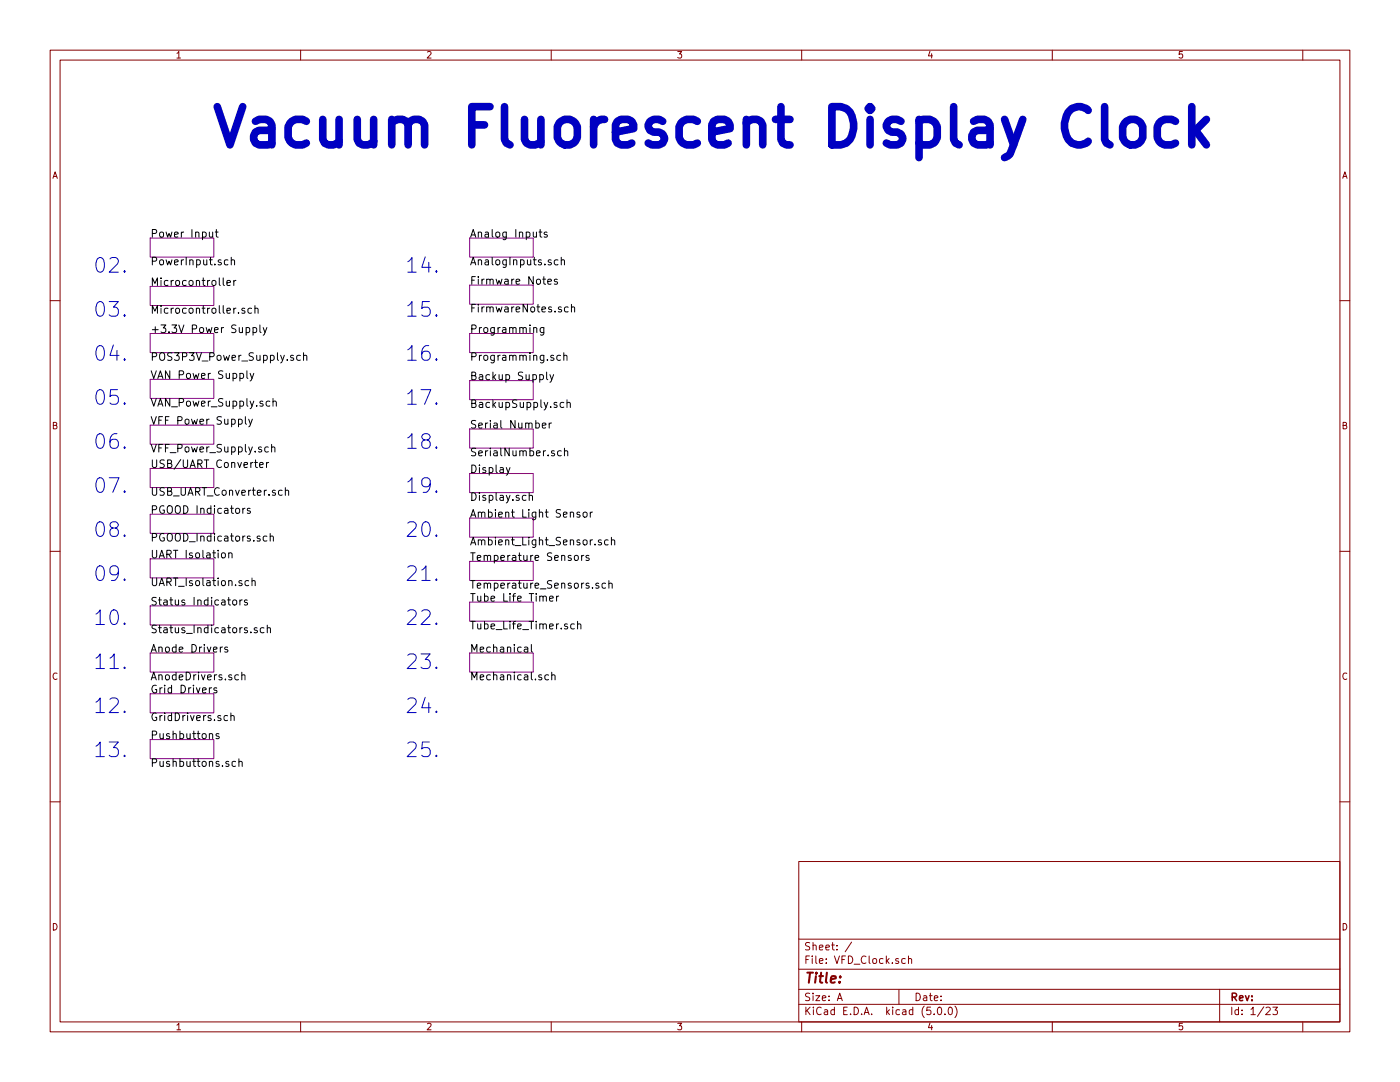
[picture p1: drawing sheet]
<svg xmlns="http://www.w3.org/2000/svg" width="279mm" height="216mm" viewBox="0 0 279 216" stroke-linecap="round" stroke-linejoin="round" font-family="sans-serif">
<g fill="none" stroke="#840000" stroke-width=".2">
<path d="M10 10h259.4v195.9h-259.4zM12 12h255.4v191.9h-255.4zM60 10v2M110 10v2M160 10v2M210 10v2M260 10v2M10 60h2M267.4 60h2M10 110h2M267.4 110h2M10 160h2"/>
<path d="M267.4 160h2M159.4 171.9h108v32h-108zM159.4 197.4h108M159.4 193.4h108M159.4 187.4h108M167.1 199.7l.5-1.5 .5 1.5M167.2 199.2h.8M170 188l-1.3 1.9M179.4 197.4v3M180.7 191.3h-.5l-.2 .2v.6l.2 .2 .5-.1M181.3 191.4l.2-.1h.4v1M181.3 190.8v1.5"/>
<path d="M243.4 197.4v6.5M60 203.9v2M110 203.9v2M159.4 200.4h108M160 203.9v2M186.4 202.3v.2M187.2 201.1l.3-.1a.86 .86 0 0 1 .1 1.5 .79 .79 0 0 1-.4-1.4zM188.6 202.3v.2M189.4 201.1l.3-.1a.94 .94 0 0 1 0 1.5 .82 .82 0 0 1-.3-1.4zM190.6 200.8a1.71 1.71 0 0 1 0 2.2M210 203.9v2M252.7 201.1l.5-.1 .3 .4-.9 1.1h.9"/>
<path d="M254 201h.9l-.4 .5 .4 .2v.6l-.2 .2-.7-.2M260 203.9v2"/>
</g>
<g fill="none" stroke="#840084" stroke-width=".2">
<path d="M30 47.5h12.7v3.8h-12.7zM30 57.2h12.7v3.8h-12.7zM93.7 47.5h12.7v3.8h-12.7zM93.7 56.9h12.7v3.8h-12.7zM30 66.5h12.7v3.9h-12.7zM30 75.7h12.7v3.8h-12.7zM93.7 66.5h12.7v3.9h-12.7zM93.7 75.9h12.7v3.9h-12.7zM30 84.8h12.7v3.8h-12.7zM30 93.5h12.7v3.8h-12.7zM93.7 85.6h12.7v3.8h-12.7zM93.7 94.5h12.7v3.8h-12.7z"/>
<path d="M30 102.6h12.7v3.8h-12.7zM30 111.5h12.7v3.8h-12.7zM93.7 103.4h12.7v3.8h-12.7zM93.7 112h12.7v3.8h-12.7zM30 120.9h12.7v3.8h-12.7zM30 130.3h12.7v3.8h-12.7zM30 138.4h12.7v3.8h-12.7zM93.7 120.1h12.7v3.9h-12.7zM93.7 130.3h12.7v3.8h-12.7zM30 147.6h12.7v3.8h-12.7z"/>
</g>
<g fill="none" stroke="#000" stroke-width=".2">
<path d="M41.8 46.3l.1 .9 .3 .1 .2-.1M42.4 46.3v1M43 46.3h.5M43.2 45.8v1.3l.3 .2M44.6 55.4v1.3l.2 .3M45.3 56.5l.7-.2-.1-.3h-.4l-.2 .2v.7h.6M45.5 51.9l-.4-.1-.3 .3 .1 .7h.6M46.2 52l.2-.2 .3 .1 .1 1M46.2 51.3v1.6M46.7 56v1M47.1 56l-.4 .2M107.6 46.3h.6"/>
<path d="M107.8 45.8v1.3l.4 .2M109.2 46.4l-.4-.1-.2 .2 .1 .2 .5 .2v.3h-.6M109.3 56.2l.8-.1-.1-.3-.4-.1-.3 .2 .1 .7h.6M111.2 55.8l-.4-.1-.2 .2 .1 .2 .5 .2v.3h-.6M111.4 51.9l-.5-.1-.3 .3 .2 .7h.6M112 52l.2-.2 .4 .1v1M112 51.3v1.6M48.8 61.6l-.3-.1-.2 .2v.2l.5 .2v.3h-.5M49.3 74v1.3l.2 .2M49.9 74.5l.4 1M50.2 61.6l-.4-.1-.3 .3 .1 .6h.6M50.5 65.4h.4l.3 .2-.1 .7h-.6"/>
<path d="M50.5 65.4v1.5M50.6 74.5l-.5 1.4-.2 .1M50.9 61.6l.2-.1 .3 .1 .1 .9M50.9 61v1.5M51.9 64.8v1.3l.2 .3M52.5 65.4l.4 1M53.3 65.4l-.5 1.3-.3 .2M54.5 79.5v1.6M59.9 71l-.4-.1-.3 .3 .2 .6h.5M60.6 71l.2-.1 .4 .1v.9M60.6 70.4v1.5M106.5 65.5l.2-.1h.4v1"/>
<path d="M108.5 65.4v1.2l-.3 .3-.3-.1M108.5 65.4h-.4l-.3 .2 .1 .7h.6M109.1 74.2v1.3l.2 .3M109.8 74.8l.3 1M110.5 74.8l-.5 1.3-.2 .2M111.9 71l-.5-.1-.3 .3 .2 .6h.6M112.5 71l.2-.1 .4 .1 .1 .9M112.5 70.4v1.5M113.2 79.8v1.5M113.4 61.3l-.4-.1-.4 .3 .2 .7h.6M114 61.4l.2-.2 .4 .1 .1 1M114 60.7v1.6"/>
<path d="M49 83.1v1.3l.2 .3M49.6 83.6l.4 1.1M50.4 83.6l-.5 1.4-.3 .2M50.8 92.3h.6M51 91.8v1.3l.4 .2M51.8 92.8l.7-.2v-.2l-.5-.1-.2 .2 .1 .7h.6M53.2 92.3v1M53.5 89.3l-.4-.1-.3 .3 .2 .6h.5M53.6 92.3l-.4 .3M53.8 80.1l-.4-.1-.3 .3 .2 .7h.5M54.2 89.3h.1a.37 .37 0 0 1 .6 .1v.8M54.2 88.7v1.5"/>
<path d="M54.5 80.2l.2-.2 .4 .1v1M56.3 97.9l-.4-.1-.3 .3 .1 .7h.6M56.9 97.9l.3-.1 .3 .1 .1 .9M56.9 97.3v1.5M101 93.3l.4 1M101.8 93.3l-.5 1.4-.3 .1M105.6 99l.1-.1a.37 .37 0 0 1 .6 .1v.8M105.6 98.3v1.5M108.2 84.9l.8-.1-.1-.3-.4-.1-.3 .2 .1 .7h.6M109.6 84.4v1M110.1 84.4l-.5 .3M112 90l-.4-.1-.3 .3 .1 .7h.6"/>
<path d="M112.5 80.4l-.4-.1-.3 .3 .1 .6h.6M112.6 90.1l.3-.2 .3 .1 .1 1M112.6 89.4v1.6M113.2 80.4l.2-.1 .3 .1 .1 .9M44.3 110.4l.4-.1 .3 .3v.4l-.3 .3h-.4l-.1-.3zM45.6 110.4l.2-.1 .4 .1 .1 .9M45.6 110.3v1M46.5 119.8l.2-.1 .5 .1v.6l-.1 .3h-.4l-.2-.1zM47.9 119.7v1M48.3 119.7l-.4 .3M48.5 101.4v1M48.9 101.4l-.4 .3"/>
<path d="M49.4 119.8l-.4-.1-.2 .2v.2l.6 .2v.4h-.6M49.6 115.9l-.4-.1-.3 .3 .1 .7h.6M49.9 101.5l-.3-.1-.2 .2v.3l.5 .1v.4h-.5M50.3 116l.2-.2 .4 .1v1M50.3 115.3v1.6M53.3 107h-.5l-.3 .2 .2 .7h.6M53.9 107.1l.2-.1h.4l.1 1M53.9 106.5v1.5M109.7 119.5l.7-.2-.1-.3-.4-.1-.2 .3 .1 .7h.5M111.1 118.9v1.1M111.5 118.9l-.3 .1-.1 .2M114.7 110.9l.2-.1 .4 .1 .1 .6-.1 .3h-.4l-.2-.1z"/>
<path d="M115.7 102.3l-.4-.1-.2 .2 .1 .2 .5 .2v.3h-.6M116.1 110.8v1M116.4 102.3l.3-.1 .4 .1 .1 .6-.2 .2-.3 .1-.3-.2zM116.5 110.8l-.3 .1-.1 .2M117.5 110.9a.37 .37 0 0 0-.6 .1l.1 .3 .6 .2-.2 .3h-.5M117.8 102.2v1M118.2 102.2l-.4 .3M119.5 116.4a.37 .37 0 0 0-.6 .2l.1 .2 .6 .3-.3 .3-.4-.1M120 107.8a.37 .37 0 0 0-.6 .1l.1 .3 .6 .2-.3 .3h-.4M120.9 116.4h-.5l-.3 .2 .2 .7h.6M121.4 107.8l-.5-.1-.3 .3 .2 .7h.6M121.5 116.5l.1-.1a.37 .37 0 0 1 .6 .2v.8"/>
<path d="M121.5 115.8v1.6M122 107.8h.1a.37 .37 0 0 1 .6 .1v.8M122 107.2v1.5M42.2 137.2l-.4 .3M43.3 137.3l-.4-.1-.2 .2v.3l.6 .1v.4h-.6M44.4 129.1l-.4 .3M45.4 129.2l-.3-.1-.3 .2 .1 .2 .5 .2v.3h-.6M47.6 134.7l-.4-.1-.3 .3 .1 .7h.6M48.3 134.8l.2-.2 .3 .1 .1 1M48.3 134.1v1.6M51.3 125.3l-.4-.1-.2 .3 .1 .2 .5 .1v.4h-.6M52.7 125.3l-.5-.1-.3 .3 .2 .7h.6"/>
<path d="M53.3 125.4l.2-.2 .4 .1 .1 1M53.3 124.7v1.6M104.7 129.2h.6v.9M105.3 129.5h-.5a.3 .3 0 0 0-.2 .3 .3 .3 0 0 0 .2 .3l.5-.1M106 128.6v1.3l.3 .2M109.5 134.7l-.5-.1-.3 .3 .2 .7h.6M110.1 134.8l.2-.2 .4 .1 .1 1M110.1 134.1v1.6M114.6 124.6l-.4-.1-.3 .3 .1 .6h.6M115.3 124.6a.37 .37 0 0 1 .6 .1v.8M115.3 124v1.5M41.8 146.5l.2-.1 .4 .1v.9"/>
<path d="M43.7 146.5l-.4-.1-.2 .2 .1 .2 .5 .2v.3h-.6M45.4 142.8h-.4l-.3 .3 .1 .6h.6M46.1 142.9l.1-.1a.37 .37 0 0 1 .5 .2v.8M46.1 142.3v1.5M47 152l-.4-.1-.3 .3 .1 .7h.6M47.7 152l.2-.1 .4 .1v.9M47.7 151.4v1.5"/>
</g>
<path d="M224.4 24.6a2.07 2.07 0 0 1 2.1-.8 2.07 2.07 0 0 1 1.6 1.5v2.2a2.09 2.09 0 0 1-2 1.5 2.09 2.09 0 0 1-2-1.5v-2.2zM234.6 24.2l-.7-.4h-1.5l-1.1 .8-.3 .7v2.2l.3 .7 .4 .3 .7 .4h1.5l.7-.4M237.8 21.3v7.6M238.6 26l2.2 2.9M240.8 23.8l-3 2.9" fill="none" stroke="#0000c2" stroke-width="1.5"/>
<text font-size="10.6" fill="#0000c2" x="41.7" y="29.3">Vacuum Fluorescent Display Clock</text>
<g font-size="4.1" fill="#0000c2">
<text x="18.5" y="54.5">02.</text>
<text x="80.8" y="54.5">14.</text>
<text x="18.5" y="63.2">03.</text>
<text x="80.8" y="63.2">15.</text>
<text x="18.5" y="72">04.</text>
<text x="80.8" y="72">16.</text>
<text x="18.5" y="80.8">05.</text>
<text x="80.8" y="80.8">17.</text>
<text x="18.5" y="89.6">06.</text>
<text x="80.8" y="89.6">18.</text>
<text x="18.5" y="98.4">07.</text>
<text x="80.8" y="98.4">19.</text>
<text x="18.5" y="107.2">08.</text>
<text x="80.8" y="107.2">20.</text>
<text x="18.5" y="116">09.</text>
<text x="80.8" y="116">21.</text>
<text x="18.5" y="124.8">10.</text>
<text x="80.8" y="124.8">22.</text>
<text x="18.5" y="133.6">11.</text>
<text x="80.8" y="133.6">23.</text>
<text x="18.5" y="142.3">12.</text>
<text x="80.8" y="142.3">24.</text>
<text x="18.5" y="151.1">13.</text>
<text x="80.8" y="151.1">25.</text>
</g>
<text font-size="2.8" fill="#840000" x="160.4" y="196.2">Title:</text>
<g font-size="2.1">
<text x="30" y="47.4">Power Input</text>
<text x="93.7" y="47.4">Analog Inputs</text>
<text x="30" y="52.9">PowerInput.sch</text>
<text x="93.7" y="52.9">AnalogInputs.sch</text>
<text x="30" y="57">Microcontroller</text>
<text x="93.7" y="56.8">Firmware Notes</text>
<text x="30" y="62.6">Microcontroller.sch</text>
<text x="93.7" y="62.3">FirmwareNotes.sch</text>
<text x="30" y="66.4">+3.3V Power Supply</text>
<text x="30" y="72">POS3P3V_Power_Supply.sch</text>
<text x="93.7" y="66.4">Programming</text>
<text x="93.7" y="72">Programming.sch</text>
<text x="30" y="75.6">VAN Power Supply</text>
<text x="93.7" y="75.8">Backup Supply</text>
<text x="30" y="81.1">VAN_Power_Supply.sch</text>
<text x="93.7" y="81.4">BackupSupply.sch</text>
<text x="30" y="84.7">VFF Power Supply</text>
<text x="93.7" y="85.5">Serial Number</text>
<text x="30" y="90.3">VFF_Power_Supply.sch</text>
<text x="30" y="93.4">USB/UART Converter</text>
<text x="93.7" y="91">SerialNumber.sch</text>
<text x="93.7" y="94.4">Display</text>
<text x="30" y="98.9">USB_UART_Converter.sch</text>
<text x="93.7" y="99.9">Display.sch</text>
<text x="30" y="102.5">PGOOD Indicators</text>
<text x="93.7" y="103.3">Ambient Light Sensor</text>
<text x="30" y="108.1">PGOOD_Indicators.sch</text>
<text x="30" y="111.4">UART Isolation</text>
<text x="93.7" y="108.8">Ambient_Light_Sensor.sch</text>
<text x="93.7" y="111.9">Temperature Sensors</text>
<text x="30" y="116.9">UART_Isolation.sch</text>
<text x="93.7" y="117.4">Temperature_Sensors.sch</text>
<text x="30" y="120.8">Status Indicators</text>
<text x="93.7" y="120">Tube Life Timer</text>
<text x="93.7" y="125.6">Tube_Life_Timer.sch</text>
<text x="30" y="126.3">Status_Indicators.sch</text>
<text x="30" y="130.2">Anode Drivers</text>
<text x="93.7" y="130.2">Mechanical</text>
<text x="30" y="135.7">AnodeDrivers.sch</text>
<text x="93.7" y="135.7">Mechanical.sch</text>
<text x="30" y="138.3">Grid Drivers</text>
<text x="30" y="143.9">GridDrivers.sch</text>
<text x="30" y="147.5">Pushbuttons</text>
<text x="30" y="153">Pushbuttons.sch</text>
</g>
<g font-size="2.1" fill="#840000">
<text x="160.4" y="189.6">Sheet: /</text>
<text x="160.4" y="192.3">File: VFD_Clock.sch</text>
<text x="160.4" y="202.5">KiCad E.D.A. kicad (5.0.0)</text>
<text x="160.4" y="199.7">Size: A</text>
<text x="182.4" y="199.7">Date:</text>
<text x="245.4" y="199.7">Rev:</text>
<text x="245.4" y="202.5">Id: 1/23</text>
</g>
<g font-size="1.8" fill="#840000">
<text x="35" y="11.6">1</text>
<text x="85" y="11.6">2</text>
<text x="135" y="11.6">3</text>
<text x="185" y="11.6">4</text>
<text x="235" y="11.6">5</text>
<text x="10.4" y="35.6">A</text>
<text x="267.8" y="35.6">A</text>
<text x="10.4" y="85.6">B</text>
<text x="267.8" y="85.6">B</text>
<text x="10.4" y="135.6">C</text>
<text x="267.8" y="135.6">C</text>
<text x="10.4" y="185.6">D</text>
<text x="267.8" y="185.6">D</text>
<text x="35" y="205.5">1</text>
<text x="85" y="205.5">2</text>
<text x="135" y="205.5">3</text>
<text x="185" y="205.5">4</text>
<text x="235" y="205.5">5</text>
</g>
</svg>
